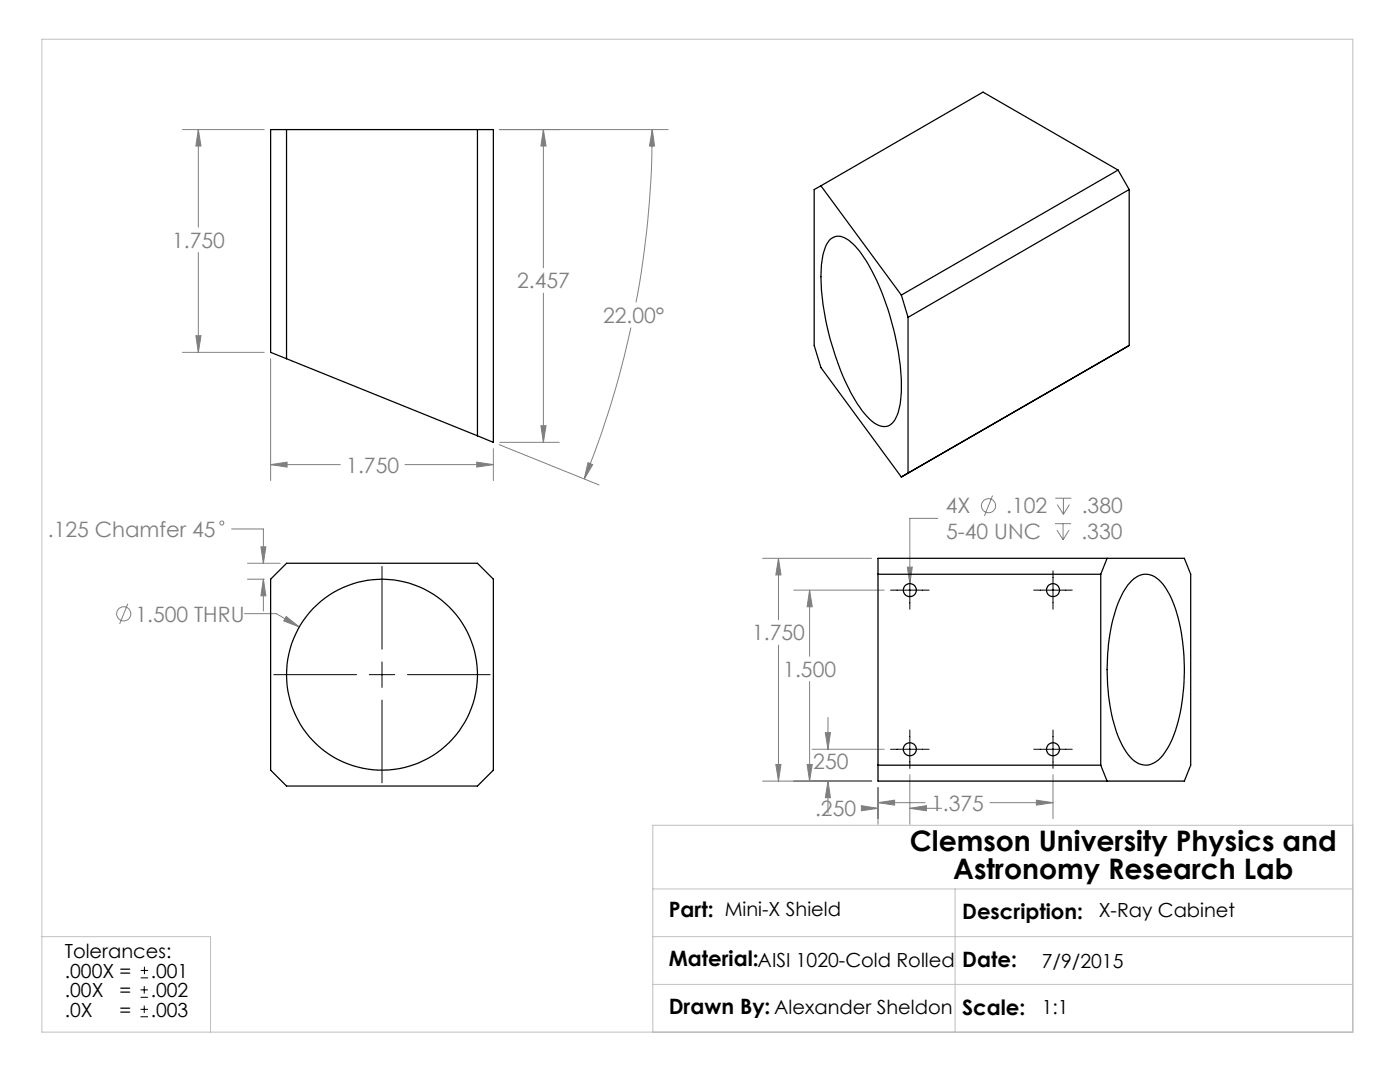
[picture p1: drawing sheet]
<svg xmlns="http://www.w3.org/2000/svg" width="279mm" height="216mm" viewBox="0 0 279 216" stroke-linecap="round" stroke-linejoin="round" font-family="sans-serif">
<g fill="none" stroke="#808080" stroke-width=".2">
<path d="M36.4 25.9h16.3M39.6 25.9l.5 3.2h-1zM39.6 25.9v19.4M99.7 25.9h33.6M108.4 25.9l.6 3.2h-1.1zM108.4 25.9v27.5M130.2 25.9l.4 3.2h-1zM130.2 25.9a189.3 189.3 0 0 1-3.3 34.4M39.6 50.4v19.9M108.4 58.5v29.8M36.4 70.3h16.3M39.1 67h1l-.5 3.3z"/>
<path d="M54 71.6v24.3M125.9 65.4a179.6 179.6 0 0 1-9.3 30.2M54 92.7l3.3-.5v1zM54 92.7h13.9M80.8 92.7h17.7M95.1 92.2l3.4 .5-3.4 .5zM98.5 89.5v6.4M99.6 88.7l20 8.1M99.7 88.3h11.9M107.9 84.9h1.1l-.6 3.4zM117.3 92.3l1 .4-1.7 2.9zM198.1 98.9l-1.6 4"/>
<path d="M210.6 99.4h3.2M212.2 99.4v3.2M46.2 105.6h6.4v6.8M49.4 115.6h3.3M49.4 112.4h6.5M52.1 109.1h1l-.5 3.3zM52.6 115.6l.5 3.3h-1zM52.6 115.6v6.3M152.2 111.4h21.8M155.4 111.4l.5 3.3h-1.1zM155.4 111.4v12.3M158.4 117.8h18.1"/>
<path d="M161.6 117.8l.5 3.3h-1zM161.6 117.8v13.2M181.1 113.2h1l-.5 3.3zM187.1 103.4h-5.5v13.1M210.5 104.5h3.2M210.9 105.8l1.3 1.9M211 100.7l1.2 1.9M212.2 104.5v3.2M213.4 105.8l-1.2 1.9M213.4 100.7l-1.2 1.9M25.5 120.5l-1.6 4M48.8 122.4h6.3l4.6 2.7"/>
<path d="M57.1 123l2.6 2.1-3.1-1.2zM155.4 128.7v27.2M161.6 136v19.9M152.2 155.9h21.8M154.8 152.5h1.1l-.5 3.4zM161.1 152.5h1l-.5 3.4zM162.1 149.5h14.4M164.7 146.2h1l-.5 3.3zM165.2 155.9l.5 3.3h-1zM165.2 143.2v6.3M165.2 155.9v6.3M175.2 157.1v7.4"/>
<path d="M181.6 154.6v9.9M206.8 159.7l3.3 .5-3.3 .5zM210.1 154.6v8.7M171.9 160.8l3.3 .5-3.3 .5zM172 161.3h3.2M175.2 160.2l3.3-.5v1zM175.2 160.2h9.4M181.6 161.3l3.3-.5v1zM181.6 161.3h6.3M197.6 160.2h12.5"/>
<circle cx="44.3" cy="104.4" r=".39"/>
<circle cx="197.3" cy="100.9" r="1.41"/>
<circle cx="24.7" cy="122.5" r="1.41"/>
</g>
<g fill="none" stroke="#000" stroke-width=".2">
<path d="M76.2 113v16.5M177.7 117.8h7.7M181.6 113.9v7.7M206.3 117.8h7.7M210.1 113.9v7.7M54.6 134.6h16.6M73.7 134.6h5.1M76.2 132.1v5.1M76.2 139.7v16.5M81.3 134.6h16.5M177.7 149.5h7.7M181.6 145.7v7.6"/>
<path d="M206.3 149.5h7.7M210.1 145.7v7.6M28 199h1.5M28 197.5h1.5M28.1 195.1h1.5M28.1 193.6h1.5M28.8 196.8v1.5M28.8 192.9v1.5M28 202.9h1.5M28 201.4h1.5M28.8 200.7v1.4"/>
</g>
<path d="M8.4 7.8h261.6v198.2h-261.6zM130.3 177.4h139.7M190.6 177.4v28.6M270 164.7h-139.7v41.3M8.4 186.9h33.6v19.1M130.3 186.9h139.7M130.3 196.4h139.7" fill="none" stroke="#c0c0c0" stroke-width=".2"/>
<path d="M57.1 123l-.5 .9 3.1 1.2zM52.6 115.6l.5 3.3h-1zM52.1 109.1h1l-.5 3.3zM117.3 92.3l1 .4-1.7 2.9zM130.2 25.9l.4 3.2h-1zM95.1 92.2l3.4 .5-3.4 .5zM54 92.7l3.3-.5v1zM39.1 67h1l-.5 3.3zM39.6 25.9l.5 3.2h-1zM108.4 25.9l.6 3.2h-1.1zM107.9 84.9h1.1l-.6 3.4zM171.9 160.8l3.3 .5-3.3 .5zM181.6 161.3l3.3-.5v1zM175.2 160.2l3.3-.5v1zM206.8 159.7l3.3 .5-3.3 .5zM155.4 111.4l.5 3.3h-1.1zM154.8 152.5h1.1l-.5 3.4zM161.6 117.8l.5 3.3h-1zM161.1 152.5h1l-.5 3.4zM165.2 155.9l.5 3.3h-1zM164.7 146.2h1l-.5 3.3zM181.1 113.2l.5 3.3 .5-3.3z" fill="#808080"/>
<g fill="none" stroke="#000" stroke-width=".25">
<path d="M57.2 25.9v45.7M95.3 25.9v61.1M163.8 37.1l-1.3 .7v31.1l1.3 4.4 16.1 21.9M163.8 37.1l16.1 21.8M223.1 33.9l-43.2 25M223.1 33.9l2.3 3.9M223.1 33.9l-26.9-15.5-32.4 18.7M225.4 37.8l-44.2 25.5M225.4 37.8v31.1M165.8 47.7a2.77 2.77 0 0 1 3.6 .2 24.8 24.8 0 0 1 6.4 9.9 54.2 54.2 0 0 1 4.1 20.5 10.2 10.2 0 0 1-1.8 6.1 2.59 2.59 0 0 1-3.5 .1 18.2 18.2 0 0 1-5.2-7 51.7 51.7 0 0 1-5.5-24.7 8.3 8.3 0 0 1 1.9-5.1zM179.9 58.9l1.3 4.4M57.2 71.6l-3.2-1.3v-44.4h44.5v62.4l-3.2-1.3"/>
<path d="M57.2 71.6l38.1 15.4M181.2 63.3v31.1M225.4 68.9l-44.2 25.5M225.4 68.9l-45.5 26.3M181.2 94.4l-1.3 .8M54 115.6l3.2-3.2h38.1l3.2 3.2v38.1l-3.2 3.1h-38.1l-3.2-3.1zM175.2 114.6h44.5M175.2 111.4h61.2l1.2 3.2v38.1l-1.2 3.2h-61.2zM219.7 114.6v38.1M220.9 111.4l-1.2 3.2M225.9 115.9a3.7 3.7 0 0 1 5.7 .2 20 20 0 0 1 4.1 9.9 41.6 41.6 0 0 1-1.6 21.2 10.3 10.3 0 0 1-3.7 5 3.7 3.7 0 0 1-4.9-1.2 20.8 20.8 0 0 1-4-10.3 41.9 41.9 0 0 1 1.6-20.3 13 13 0 0 1 2.8-4.5zM175.2 152.7h44.5"/>
<path d="M219.7 152.7l1.2 3.2"/>
<circle cx="181.6" cy="117.8" r="1.3"/>
<circle cx="210.2" cy="117.8" r="1.3"/>
<circle cx="76.2" cy="134.6" r="19"/>
<circle cx="181.6" cy="149.5" r="1.3"/>
<circle cx="210.2" cy="149.5" r="1.3"/>
</g>
<g font-size="5.6">
<text x="181.6" y="169.8">Clemson University Physics and</text>
<text x="190.2" y="175.5">Astronomy Research Lab</text>
</g>
<g font-size="4.2" fill="#808080">
<text x="34.3" y="49.4">1.750</text>
<text x="103.2" y="57.6">2.457</text>
<text x="120.3" y="64.4">22.00°</text>
<text x="69.1" y="94.3">1.750</text>
<text x="9.6" y="107.1">.125 Chamfer 45</text>
<text x="188.7" y="102.4">4X</text>
<text x="188.8" y="107.5">5-40 UNC</text>
<text x="200.8" y="102.4">.102</text>
<text x="215.8" y="107.5">.330</text>
<text x="215.9" y="102.4">.380</text>
<text x="27" y="124">1.500 THRU</text>
<text x="150.1" y="127.8">1.750</text>
<text x="156.3" y="135.1">1.500</text>
<text x="161.1" y="153.4">.250</text>
<text x="185.8" y="161.7">1.375</text>
<text x="162.7" y="162.9">.250</text>
</g>
<g font-size="4.2">
<text x="133.5" y="183.1">Part: Mini-X Shield</text>
<text x="192" y="183.3">Description:</text>
<text x="133.5" y="192.7">Material:AISI 1020-Cold Rolled</text>
<text x="192" y="192.9">Date:</text>
<text x="133.5" y="202.3">Drawn By: Alexander Sheldon</text>
<text x="192" y="202.5">Scale:</text>
</g>
<g font-size="3.9">
<text x="219.3" y="183.1">X-Ray Cabinet</text>
<text x="12.9" y="191.2">Tolerances:</text>
<text x="12.9" y="195.1">.000X =</text>
<text x="30.1" y="195.1">.001</text>
<text x="207.9" y="193.1">7/9/2015</text>
<text x="12.9" y="199">.00X</text>
<text x="12.9" y="202.8">.0X</text>
<text x="23.9" y="202.8">=</text>
<text x="23.9" y="199">=</text>
<text x="30.1" y="202.8">.003</text>
<text x="30.1" y="199">.002</text>
<text x="207.9" y="202.3">1:1</text>
</g>
</svg>
